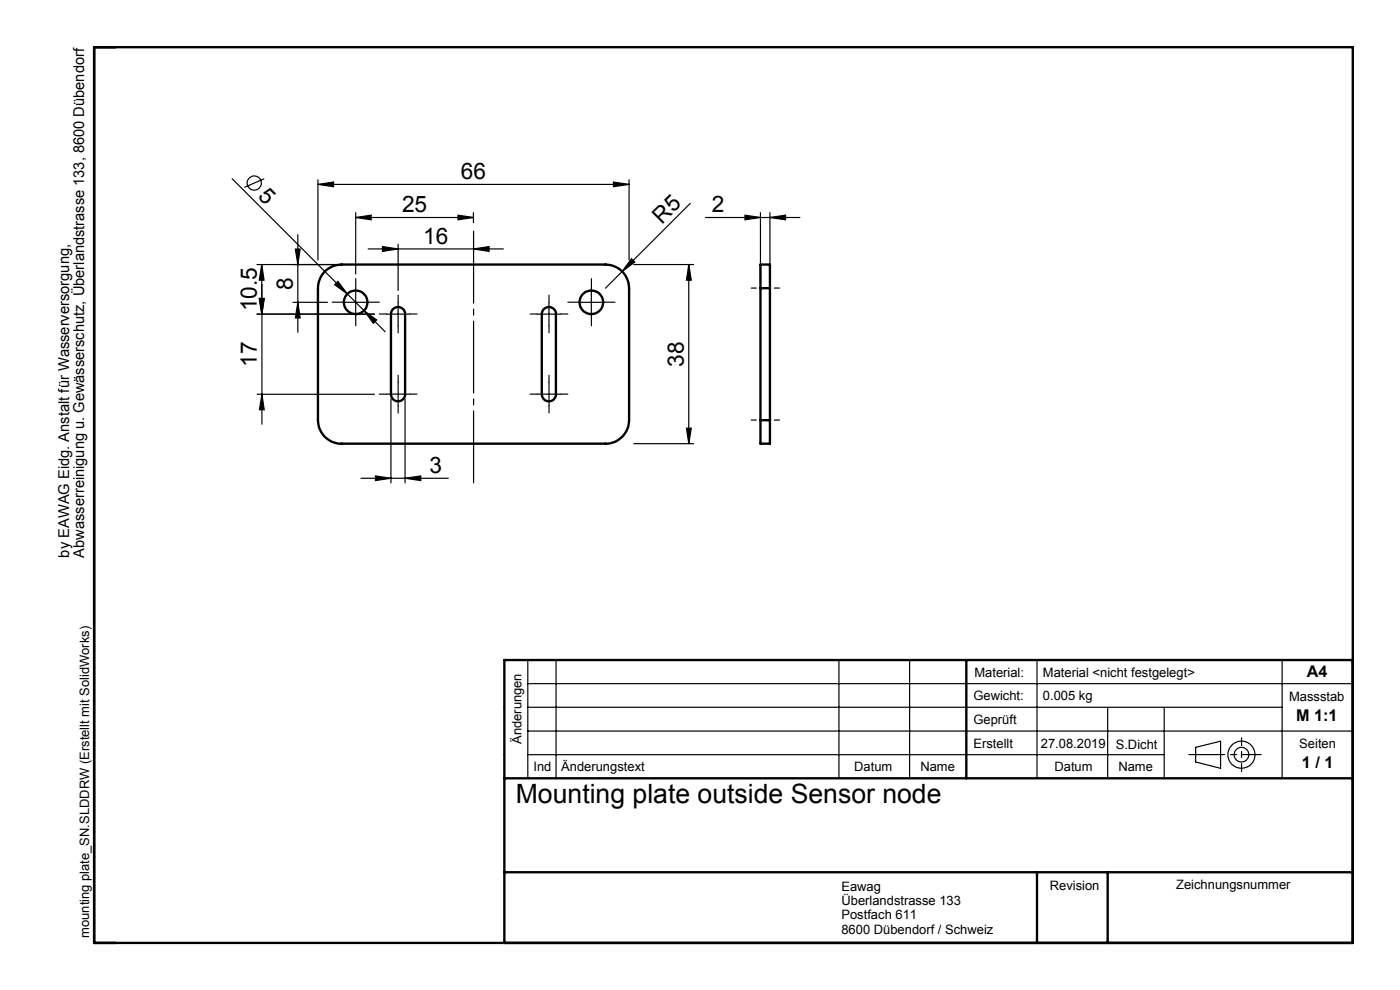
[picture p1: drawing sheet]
<svg xmlns="http://www.w3.org/2000/svg" width="297mm" height="210mm" viewBox="0 0 297 210" stroke-linecap="round" stroke-linejoin="round" font-family="sans-serif">
<g fill="none" stroke="#000" stroke-width=".25">
<path d="M49.2 37.9l24.5 24.5M56.1 37.9l-4.3 1.8M67.5 39.1l3.3-.5v1zM67.5 38.1v17M67.5 39.1h66M130.1 38.6l3.4 .5-3.4 .5zM133.5 38.1v17M54.5 56.1h16.9M55.5 56.1v10.5M55.5 56.1l.5 3.3h-1zM62.7 52.8h1l-.5 3.3zM63.2 49.8v20.7"/>
<path d="M75.5 46.1l3.2-.5v1zM75.5 45.1v13M75.5 46.1h24.9M78.1 52.8h28.7M81.1 52.3l3.4 .5-3.4 .5zM84.5 51.8v9.8M97.2 45.6l3.2 .5-3.2 .5zM100.4 52.8l3.4-.5v1zM100.4 45.1v2.1M133.9 54.9l.8 .7-2.7 2zM134.4 56.1h12.7M146.1 56.1v38"/>
<path d="M146.1 56.1l.5 3.3h-1zM146.4 43.1l-18 18M149.6 46.1h20.1M158 45.6l3.3 .5-3.3 .5zM161.3 45.1v15M163.3 46.1l3.4-.5v1zM163.3 45.1v15M54.5 66.6h24.9M55 63.3h1l-.5 3.3zM55 63.3h1.1l-.5 3.3zM55.6 60.3v29.7M62.2 64.1h7.3"/>
<path d="M63.2 64.1l.5 3.3h-1zM71 60.4l.7-.7 2 2.7zM73 64.1h5M73.7 62.4l8 8M75.5 61.6v5M77.2 65.9l2.7 2-.7 .7zM82 66.6h5M84.5 64.1v5M113.9 66.6h5.1M116.5 64.1v5M122.9 64.1h5.1M125.4 61.6v5"/>
<path d="M54.5 83.6h24.9M55.6 83.6l.5 3.3h-1.1zM82.9 84.6v17.8M85.9 84.6v17.8M134.4 94.1h12.7M145.6 90.8h1l-.5 3.3zM76.6 101.5h18.5M79.7 101l3.2 .5-3.2 .4zM85.9 101.5l3.4-.5v.9zM106.8 150h.2M112 145h175M112 150h160"/>
<path d="M112 155.1h175M112 140v25.1M118 140v25.1M178 140v25.1M193 140v25.1M220 140v25.1M235 150v15.1M247 150v15.1M253.6 158.5l5.3-1.3v5.8l-5.3-1.4zM272 140v25.1M106.8 160.1h.2M112 160.1h135"/>
<circle cx="53.9" cy="38.8" r="1.5"/>
<circle cx="263.4" cy="160.1" r="2.87"/>
<circle cx="263.4" cy="160.1" r="1.55"/>
</g>
<g fill="none" stroke="#000" stroke-width=".25" stroke-dasharray="15.2 1.3 1.3 1.3">
<path d="M73 64.1h-2.5M75.5 61.6v-2.5M75.5 66.6v2.5M78 64.1h2.5M82 66.6h-1.5M84.5 69.1v1.5M84.5 64.1v-1.5M87 66.6h1.5M114 66.6h-1.5M116.5 69.1v1.5M116.5 64.1v-1.5M119 66.6h1.5"/>
<path d="M123 64.1h-2.5M125.5 61.6v-2.5M125.5 66.6v2.5M128 64.1h2.5M82 83.6h-1.5M84.5 83.6v2.5M84.5 83.6h2.5M84.5 83.6v-2.5M84.5 83.6h-2.5M84.5 86.1v1.5M84.5 81.1v-1.5M87 83.6h1.5"/>
<path d="M114 83.6h-1.5M116.5 83.6v2.5M116.5 83.6h2.5M116.5 83.6v-2.5M116.5 83.6h-2.5M116.5 86.1v1.5M116.5 81.1v-1.5M119 83.6h1.5"/>
</g>
<path d="M165.4 61.1h-6M165.4 89.1h-6" fill="none" stroke="#000" stroke-width=".25" stroke-dasharray="15.2 1.3 1.3 1.3" stroke-dashoffset="14.1"/>
<path d="M100.5 103.3v-55.1" fill="none" stroke="#000" stroke-width=".25" stroke-dasharray="15.2 1.3 1.3 1.3" stroke-dashoffset="-.8"/>
<path d="M263.4 156.5v7.1" fill="none" stroke="#000" stroke-width=".25" stroke-dasharray="15.2 1.3 1.3 1.3" stroke-dashoffset="13.6"/>
<path d="M252.2 160.1h15.3" fill="none" stroke="#000" stroke-width=".25" stroke-dasharray="15.2 1.3 1.3 1.3" stroke-dashoffset="7.7"/>
<g fill="none" stroke="#000" stroke-width=".5">
<path d="M20 10h267v190h-267zM68.9 57.6a5 5 0 0 1 3.6-1.5h55.9a5.1 5.1 0 0 1 5.1 5v28a5 5 0 0 1-5.1 5h-55.9a4.9 4.9 0 0 1-5-5v-28a5.2 5.2 0 0 1 1.4-3.5zM83.3 65.6a1.51 1.51 0 0 1 1.7-.4 1.51 1.51 0 0 1 .9 1.4v17a1.5 1.5 0 0 1-1.5 1.5 1.5 1.5 0 0 1-1.5-1.5v-17zM115.3 65.6a1.5 1.5 0 0 1 1.7-.4 1.5 1.5 0 0 1 .9 1.4v17a1.5 1.5 0 0 1-1.5 1.5 1.5 1.5 0 0 1-1.5-1.5v-17zM161.3 61.1v-5h2v5M161.3 61.1h2M161.3 61.1v28M163.3 61.1v28M161.3 89.1v5h2v-5M161.3 89.1h2M205 140v25.1M287 140h-180v60"/>
<path d="M107 165.1h180M107 185h180M220 185v15M235 185v15"/>
<circle cx="75.5" cy="64.1" r="2.51"/>
<circle cx="125.4" cy="64.1" r="2.51"/>
</g>
<g fill="#000">
<path d="M133.9 54.9l.8 .7-2.7 2z"/>
<path d="M67.5 39.1l3.3-.5v1zM130.1 38.6l3.4 .5-3.4 .5zM81.1 52.3l3.4 .5-3.4 .5zM100.4 52.8l3.4-.5v1zM158 45.6l3.3 .5-3.3 .5zM163.3 46.1l3.4-.5v1z"/>
<path d="M97.2 45.6l3.2 .5-3.2 .5zM75.5 46.1l3.2-.5v1z"/>
<path d="M55 63.3h1.1l-.5 3.3zM55.6 83.6l.5 3.3h-1.1z"/>
<path d="M77.2 65.9l2 2.7 .7-.7zM71 60.4l2.7 2-2-2.7z"/>
<path d="M145.6 90.8h1l-.5 3.3zM146.1 56.1l.5 3.3h-1zM63.2 64.1l.5 3.3h-1zM62.7 52.8h1l-.5 3.3zM55 63.3h1l-.5 3.3zM55.5 56.1l.5 3.3h-1z"/>
<path d="M79.7 101l3.2 .5-3.2 .4zM85.9 101.5l3.4-.5v.9z"/>
</g>
<text font-size="5.6" x="109.4" y="170.4">Mounting plate outside Sensor node</text>
<g font-size="4.8">
<text x="54.6" y="41.7" transform="rotate(45 54.6 41.7)">5</text>
<text x="97.8" y="38">66</text>
<text x="85.3" y="45">25</text>
<text x="140.4" y="47.7" transform="rotate(-45 140.4 47.7)">R5</text>
<text x="151" y="45">2</text>
<text x="89.8" y="51.7">16</text>
<text x="62.1" y="61.4" transform="rotate(-90 62.1 61.4)">8</text>
<text x="54.5" y="66" transform="rotate(-90 54.5 66)">10.5</text>
<text x="54.5" y="77.8" transform="rotate(-90 54.5 77.8)">17</text>
<text x="145.1" y="77.8" transform="rotate(-90 145.1 77.8)">38</text>
<text x="91.1" y="100.4">3</text>
</g>
<g font-size="3.4">
<text x="277.2" y="143.6">A4</text>
<text x="275" y="152.8">M 1:1</text>
<text x="276.2" y="163">1 / 1</text>
</g>
<g font-size="3.2">
<text x="14.7" y="118.3" transform="rotate(-90 14.7 118.3)">by EAWAG Eidg. Anstalt für Wasserversorgung,</text>
<text x="17.9" y="118.3" transform="rotate(-90 17.9 118.3)">Abwasserreinigung u. Gewässerschutz, Überlandstrasse 133, 8600 Dübendorf</text>
</g>
<g font-size="2.7">
<text x="206.7" y="143.6">Material:</text>
<text x="221.3" y="143.7">Material &lt;nicht festgelegt&gt;</text>
<text x="206.5" y="148.6">Gewicht:</text>
<text x="221.2" y="148.6">0.005 kg</text>
<text x="273.5" y="148.7">Massstab</text>
<text x="206.5" y="153.6">Geprüft</text>
<text x="110.6" y="157.8" transform="rotate(-90 110.6 157.8)">Änderungen</text>
<text x="206.5" y="158.6">Erstellt</text>
<text x="220.8" y="158.6">27.08.2019</text>
<text x="236.7" y="158.8">S.Dicht</text>
<text x="275.6" y="158.6">Seiten</text>
<text x="113.2" y="163.5">Ind</text>
<text x="119.1" y="163.6">Änderungstext</text>
<text x="181.2" y="163.6">Datum</text>
<text x="195.3" y="163.6">Name</text>
<text x="223.7" y="163.6">Datum</text>
<text x="237.3" y="163.6">Name</text>
<text x="178.5" y="189">Eawag</text>
<text x="222.7" y="188.8">Revision</text>
<text x="249.5" y="188.6">Zeichnungsnummer</text>
<text x="178.5" y="192">Überlandstrasse 133</text>
<text x="178.5" y="195">Postfach 611</text>
<text x="18.9" y="198.9" transform="rotate(-90 18.9 198.9)">mounting plate_SN.SLDDRW (Erstellt mit SolidWorks)</text>
<text x="178.5" y="198">8600 Dübendorf / Schweiz</text>
</g>
</svg>
